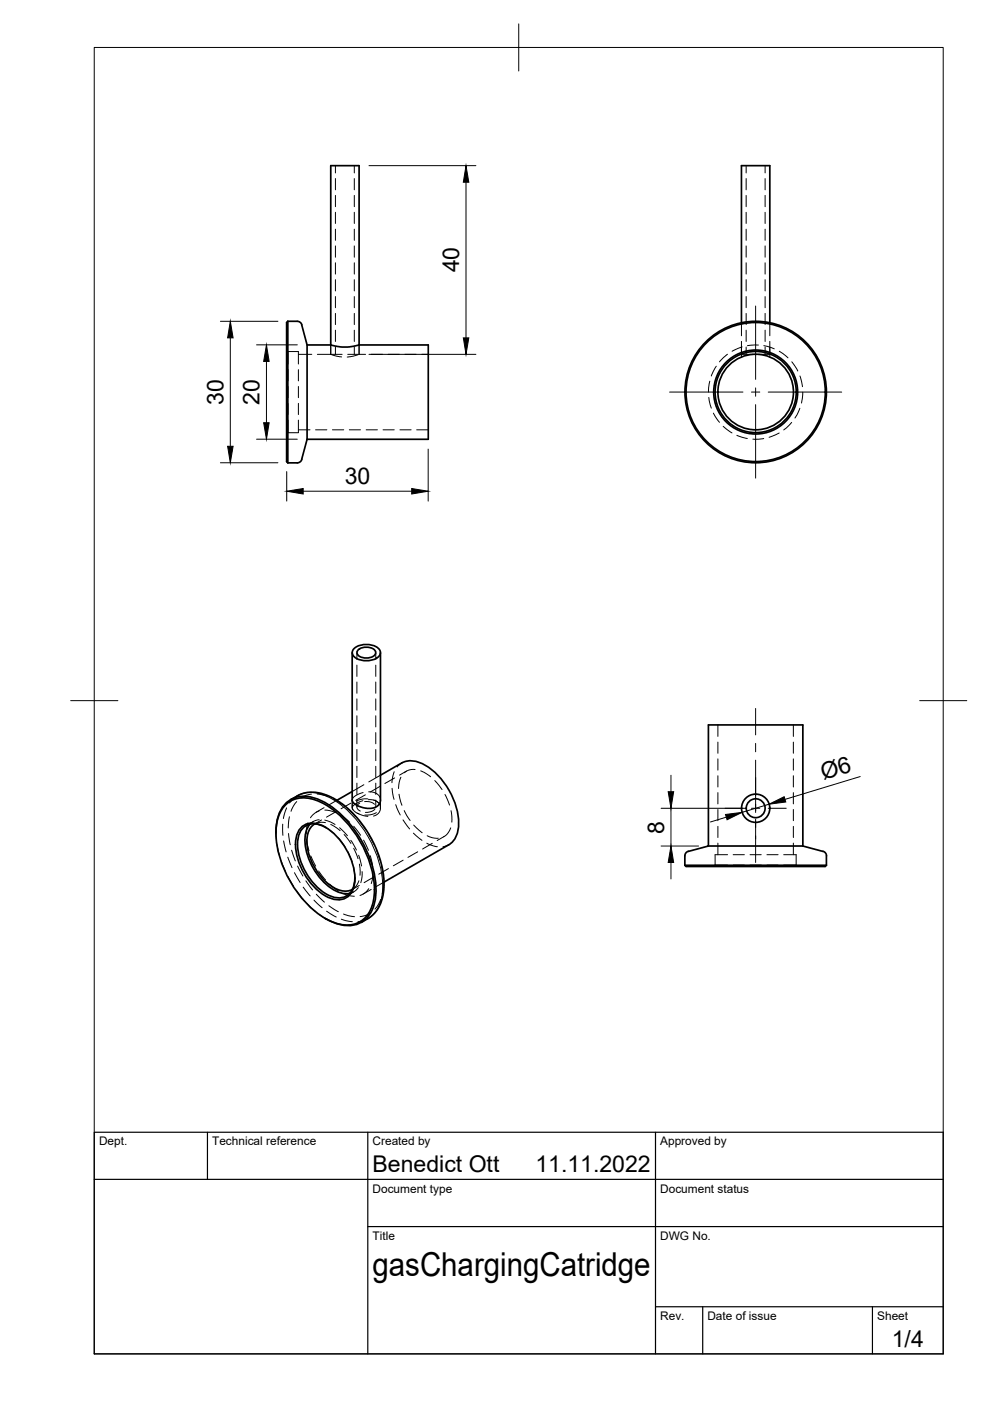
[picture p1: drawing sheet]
<svg xmlns="http://www.w3.org/2000/svg" width="210mm" height="297mm" viewBox="0 0 210 297" stroke-linecap="round" stroke-linejoin="round" font-family="sans-serif">
<!-- layer: Visible -->
<g fill="none" stroke="#000" stroke-width=".36">
<path d="M61 68.1l-.2 .3v29.5l.2 .2M61 68.1v30M61 68.1h2a1.01 1.01 0 0 1 1 .8l1.1 4.2h5M65.1 73.1v20M70.1 73.1l2.4 .5h1.5l2.1-.5M70.1 73.1v-38h6v38M76.1 73.1h14.7v20h-25.7M157.2 68.4v-33.3h6v33.3M65.1 93.1l-1.1 4.3a1.01 1.01 0 0 1-1 .7h-2M74.7 138.4v31.2a3 3 0 0 0 2.5 1.7l1.4 .1 .9-.2 .9-.7 .3-.7v-31.4M75.1 137.5a4.3 4.3 0 0 1 5.2 0 1.22 1.22 0 0 1-.5 2.1 4.4 4.4 0 0 1-4.7-.4 1.13 1.13 0 0 1 0-1.7zM75.9 137.8a2.63 2.63 0 0 1 3.7 .4 1.63 1.63 0 0 1-1.9 1.3 1.63 1.63 0 0 1-2-1.3z"/>
<path d="M58.5 176.5v.1M58.5 176.4a7.9 7.9 0 0 1 2.8-6.7 7.4 7.4 0 0 1 7.8 .6 23.5 23.5 0 0 1 10.6 18.4 7.4 7.4 0 0 1-3.4 7 8.1 8.1 0 0 1-7.4-1M60.4 170.8a6 6 0 0 1 7.2-.9 21.5 21.5 0 0 1 10.4 11.8 15.4 15.4 0 0 1 .7 10.9 5.5 5.5 0 0 1-7.2 3.2 18.1 18.1 0 0 1-9.5-8.2 19.3 19.3 0 0 1-3.2-13.8l.4-1.1zM61.6 169.6l2.2-1.2 1.8-.4 2.3 .2 1.8 .6 2.9 1.7 1.9 1.6 1.7 1.9 2 2.9 1.5 2.9 1 2.9 .6 2.9 .1 3.2-.6 2.6-.9 1.6-1.3 1.4-2 1.2M63.7 175.6a3.6 3.6 0 0 1 4.3-.7 13.3 13.3 0 0 1 7.2 12.4 3.6 3.6 0 0 1-5.3 3.1 13.3 13.3 0 0 1-7.2-12.4l.2-.9zM65.7 174.7a7.3 7.3 0 0 0-.3 7.2 12.6 12.6 0 0 0 6.4 7.3l1.6 .3 .8-.1M66.8 174.7a4.3 4.3 0 0 0-1.7 4.5 12.4 12.4 0 0 0 6.4 9.4 3.7 3.7 0 0 0 3.3 0M69.1 175.4a3.7 3.7 0 0 0-5.4 .8 8.3 8.3 0 0 0 .4 7.2 12.4 12.4 0 0 0 6 6.6 3.4 3.4 0 0 0 5-2.8l.1-1.1M74.7 167.8l-3.3 1.9M80.7 164.4l4.5-2.6a5 5 0 0 1 5 .5 15.3 15.3 0 0 1 7 13.2 4.7 4.7 0 0 1-2 3.6l-13.8 7.9M150.2 179.4h20M170.2 179.4v-25.7h-20v25.7l-4.3 1.1"/>
<path d="M170.2 179.4l4.3 1.1M145.2 183.5l.3 .2h29.5l.2-.2M145.2 183.5h30M145.2 181.5v2M145.9 180.5a1.01 1.01 0 0 0-.7 1M174.5 180.5a1.01 1.01 0 0 1 .7 1M175.2 181.5v2"/>
<circle cx="160.2" cy="83.1" r="8.6"/>
<circle cx="160.2" cy="83.1" r="8"/>
<circle cx="160.2" cy="83.1" r="8.9"/>
<circle cx="160.2" cy="83.1" r="15"/>
<circle cx="160.2" cy="83.1" r="14.8"/>
<circle cx="160.2" cy="171.4" r="3"/>
<circle cx="160.2" cy="171.4" r="2"/>
</g>
<!-- layer: Hidden -->
<g fill="none" stroke="#000" stroke-width=".21">
<path d="M71.1 35.1v1.6M71.1 37.9v2.3M75.1 35.1v1.6M75.1 37.9v2.3M158.2 35.1v1.6M158.2 37.9v2.3M162.2 35.1v1.6M162.2 37.9v2.3M71.1 41.4v2.4M71.1 45v2.4M71.1 48.6v2.4M71.1 52.1v2.4"/>
<path d="M71.1 55.7v2.4M71.1 59.3v2.4M75.1 41.4v2.4M75.1 45v2.4M75.1 48.6v2.4M75.1 52.1v2.4M75.1 55.7v2.4M75.1 59.3v2.4M158.2 41.4v2.4M158.2 45v2.4M158.2 48.6v2.4M158.2 52.1v2.4"/>
<path d="M158.2 55.7v2.4M158.2 59.3v2.4M162.2 41.4v2.4M162.2 45v2.4M162.2 48.6v2.4M162.2 52.1v2.4M162.2 55.7v2.4M162.2 59.3v2.4M60.8 74.2l.3 .3M61.1 78.4v2.4M61.1 74.5v2.7M61.1 74.5h2.2v2.7"/>
<path d="M63.3 78.4v2.4M63.3 75.1h2.8M67.3 75.1h2.8M70.1 75.1l2.3 .6M70.1 75.1h2.4M70.1 73.1v2M71.1 62.9v2.3M71.1 66.4v2.4M71.1 70v2.4M71.1 73.6v1.5M73.7 75.1h2.4M75.1 62.9v2.3"/>
<path d="M75.1 66.4v2.4M75.1 70v2.4M75.1 73.6v1.5M75.9 75.2l-2.3 .5M76.1 73.1v2M76.1 75.1h1.4M78.7 75.1h2.4M82.3 75.1h2.3M85.9 75.1h2.3M89.4 75.1h1.4M151.9 77.6l-1.1 2.1M154.2 75.1l-1.7 1.6"/>
<path d="M157.2 75.1h2.4M157.2 68.4v2.8M157.2 72.4v3.3M157.4 73.6l-2.2 .9M158.2 62.9v2.3M158.2 66.4v2.4M158.2 70v2.4M158.2 73.6v1.5M160.8 73.2l-2.3 .1M160.8 75.1h2.4M161.9 73.3l2.3 .7M162.2 62.9v2.3"/>
<path d="M162.2 66.4v2.4M162.2 70v2.4M162.2 73.6v1.5M163.2 68.4v2.8M163.2 72.4v3.3M165.2 74.5l1.9 1.4M167.9 76.7l1.2 2M169.6 79.7l.5 2.3M61.1 89.1v2.6M61.1 85.5v2.4M61.1 81.9v2.4M61.1 91.7l-.3 .3"/>
<path d="M63.3 81.9v2.4M63.3 85.5v2.4M63.3 89.1v2.6h-2.2M63.3 91.1h2.4M66.9 91.1h2.4M70.5 91.1h2.4M74.1 91.1h2.3M77.6 91.1h2.4M81.2 91.1h2.4M84.8 91.1h2.4M88.3 91.1h2.5M150.3 84.3l.5 2.2"/>
<path d="M150.5 80.8l-.3 2.3M151.3 87.6l1.2 1.9M153.3 90.4l1.9 1.4M156.2 92.3l2.3 .7M161.9 93l-2.3 .1M165.2 91.8l-2.1 .9M167.9 89.6l-1.7 1.6M169.6 86.6l-1 2M170.2 83.1l-.3 2.4M75.7 138.4v1.4M79.7 138.4v1.4M75.7 141v2.4"/>
<path d="M75.7 144.6v2.4M75.7 148.2v2.4M75.7 151.8v2.3M75.7 155.3v2.4M75.7 158.9v2.4M79.7 141v2.4M79.7 144.6v2.4M79.7 148.2v2.4M79.7 151.8v2.3M79.7 155.3v2.4M79.7 158.9v2.4M152.2 153.7v2.4"/>
<path d="M152.2 157.3v2.4M168.2 153.7v2.4M168.2 157.3v2.4M58.5 176.5l.1 1.4M58.7 179.1l.6 2.3M65 178l.5 2.3M65.3 174.4l-.3 1-.1 1.4M66.4 174.2l-1.5 .9M67.7 173.8h-.3a2.82 2.82 0 0 0-1.7 1M67.7 171.9l-1 .5-.9 1M68.2 173.8l-1.5 .9 .9-.3h1.4M68.7 171.2l-1.7 1"/>
<path d="M68.9 173.9l1.3 .4 .8 .5M68.9 171.8l1.1 .1 1.2 .4M69 175.4l.2 .1M69.1 175.5l1.8 1.3M70.1 174.8l2 1.3M71.3 172.1l-2.1 1.2M71.4 169.7l-1.7 1M71.7 177.6l1.5 1.9M72 175.5l1.7 1.7M72.3 172.9l1.8 1.4M73 176.9l1.4 1.9M74.4 178.2l1.2 2"/>
<path d="M74.4 170.3l-2.1 1.2M74.7 170.8a1.55 1.55 0 0 0 1.4 1.8M75 179.9l.9 2.2M75 175.2l1.5 1.9M75.7 162.5v2.4M75.7 166v2.4M75.7 169.6v1.5M75.7 172.4l1.4 .5 .9 .2M76.3 170.3a.88 .88 0 0 0-.6 .9 .88 .88 0 0 0 .7 .8M76.9 169.8l-1.4 .6a.92 .92 0 0 0-.7 1.3M77 168l-1.3 .5-.9 .7-.1 .3v1.8M77.1 178.1l1 2.2"/>
<path d="M77.2 166.4l-2.5 1.4M77.3 170h1.1l1 .5M77.5 168.5l-2.1 1.2M78 169.4h-1.2l-1.2 .5M78.1 169.6a2.62 2.62 0 0 1 2.2 .7M78.2 167.9l.9 .1a1.8 1.8 0 0 1 1.6 1.6v1.7M79.2 169.6a1.52 1.52 0 0 1 1.4 1.8M79.5 171.5a2.45 2.45 0 0 1-2 .7M79.7 162.5v2.4M79.7 166v2.4M79.7 169.6v1.5M79.8 172.3l-1.3 .4-1.1 .1"/>
<path d="M80.6 166.7l-2.1 1.2M80.7 171.4a1.78 1.78 0 0 1-1.5 1.6M80.7 164.4l-2.5 1.4M83.1 167.1l.4 2.4M83.6 163.6l-.5 2.4M83.7 164.9l-2.1 1.2M83.9 170.6l1 2.2M84.6 168.4l.6 2.3M85 164.8l-.4 1.1-.1 1.3M85.2 161.8l-1 .8M85.4 173.8l1.4 2M85.7 171.9l1.3 2.1"/>
<path d="M86.2 163.5l-1.5 .8M87.7 176.6l1.8 1.6M87.7 174.9l1.8 1.7M88 163.2l-.3-.1a2.8 2.8 0 0 0-2 .7M89.2 163.4l2.1 1.3M90.5 178.8l2.2 .7M90.6 177.2l1 .4 1.3 .1M91.7 178.8l-2.1 1.2M92.2 165.5l1.5 1.9M94.1 177.4l-1.4 .8M94.3 168.5l1 2.2M95.2 179.1l-1.3 .4"/>
<path d="M95.6 175.5l-.2 .5a2.82 2.82 0 0 1-1.3 1.4M95.6 171.9l.2 2.4M152.2 160.9v2.4M152.2 164.5v2.4M152.2 168v2.4M152.2 171.6v2.4M152.2 175.2v2.4M152.2 178.8v2.4M168.2 160.9v2.4M168.2 164.5v2.4M168.2 168v2.4M168.2 171.6v2.4"/>
<path d="M168.2 175.2v2.4M168.2 178.8v2.4M59.6 182.5l.9 2.3M61 185.8l1.2 2.1M62.9 188.9l1.4 1.9M65.2 191.7l1.7 1.6M65.9 181.5l1 2.1M67.6 184.7l1.4 1.9M67.8 194l1.3 .8M69.9 187.4l1.9 1.5M72.8 189.5l1 .3 1.3 .2M73.7 180.6l1 2.2"/>
<path d="M75 183.9l.2 2.3M75 189.1l-1.6 .9M75.2 186v.3M76 188.2l-.2 .2a2.84 2.84 0 0 1-1.7 1M76 181.3l.7 2.3M76.1 186.7l-.7 1.2-.7 .7M76.2 187.7l-1.5 .9M76.2 183.2l.1 2.4M76.8 184.8v1l-.3 1.3M78.2 188.4l-.7 .8-1.2 .7M78.5 181.4l.5 2.4M78.7 188.6l-1.7 1"/>
<path d="M79.1 185l-.4 2.3M79.3 185.9l-2.1 1.2M81.4 187l-1.7 1M82.4 184.2l-2.1 1.1M85.5 182.4l-2.1 1.2M88.6 180.6l-2.1 1.2M151.6 183.4h2.7M151.6 183.4l-.3 .3M154.3 181.2h-2.7v2.2M155.4 183.4h2.4M155.4 181.2h2.4M159 183.4h2.4"/>
<path d="M159 181.2h2.4M162.6 183.4h2.4M162.6 181.2h2.4M166.2 183.4h2.6M166.2 181.2h2.6v2.2M168.8 183.4l.3 .3"/>
</g>
<!-- layer: Hidden Narrow -->
<g fill="none" stroke="#000" stroke-width=".21">
<path d="M59.9 174.7l.1 2.4M60.1 178.3l.6 2.3M60.8 171.3l-.7 2.3M61.2 176.7l.3 2.4M61.4 173.2l-.3 2.3M62.9 170l-.7 1-.5 1M63 168.7l-1 .8-.6 .8M66 168.4l-.9 .2-1.3 .6M67.2 168.3l2.4 .6M70.7 169.4l2 1.3M73.6 171.4l1.7 1.7M76.1 174l1.4 1.9"/>
<path d="M78.2 177l1.1 2.1M61 181.7l.9 2.3M61.8 180.3l.8 2.2M62.4 185l1.2 2.1M63.1 183.6l1.1 2.1M64.3 188.1l1.5 1.9M64.9 186.8l1.4 1.9M66.6 190.8l1.7 1.7M67.1 189.6l1.7 1.7M69.2 193.2l2.1 1.2M69.7 192l2 1.3M72.4 194.9l2.3 .5"/>
<path d="M72.8 193.8l2.4 .6M78 194.8l-1.2 .4-.9 .2M78.6 193.5l-.7 .4-1.6 .4M79.8 180.2l.8 2.2M80.7 190.7l-.5 1-.7 1.1M80.9 183.6l.3 2.4M81.3 187.2l-.3 2.4"/>
</g>
<!-- layer: Visible Narrow -->
<path d="M63 168.7a6.9 6.9 0 0 1 6.4 .2 23 23 0 0 1 11.5 16.2 11.1 11.1 0 0 1-1.3 8.3l-1.6 1.3" fill="none" stroke="#000" stroke-width=".21"/>
<!-- layer: BORDER -->
<path d="M20 10.1h180v276.9h-180zM110 5.1v10M15 148.6h10M195 148.6h10" fill="none" stroke="#000" stroke-width=".21"/>
<!-- layer: TITLEBLOCK -->
<path d="M20 240.1h180v46.9h-180zM20 250h180M44 240.1v9.9M78 240.1v46.9M139 240.1v46.9M78 260.1h122M139 277.1h61M149 277.1v9.9M185 277.1v9.9" fill="none" stroke="#000" stroke-width=".25"/>
<!-- layer: Smart Centers -->
<g fill="none" stroke="#000" stroke-width=".21">
<path d="M160.2 64.9v15.5M142 83.1h15.5M159.3 83.1h1.8M160.2 82.2v1.8M160.2 85.8v15.6M162.9 83.1h15.6M160.2 150.2v5.6M160.2 157.6v1.8M153.7 171.4h3.8M159.3 171.4h1.8M160.2 161.2v11.1M160.2 173.7v9.2"/>
<path d="M162.9 171.4h3.8"/>
</g>
<!-- layer: FD_Dimensions -->
<g fill="none" stroke="#000" stroke-width=".21">
<path d="M78.2 35.1h22.7M98.8 38.6v33M46.7 68.1h12.2M48.8 71.6v23M54.4 73.1h8.6M56.5 76.6v13M78.2 75.1h22.7M46.7 98.1h12.2M54.4 93.1h8.6M60.8 100v6.2M90.8 95.2v11M64.3 104.1h23"/>
<path d="M140.2 171.4h17.9M140.2 179.4h7.9M142.3 164.4v3.5M142.3 171.4v8M154 173.3l-3.4 1M163.1 170.5l-5.8 1.7M182.4 164.6l-16 4.9M142.3 182.9v3.5"/>
</g>
<path d="M98.8 35.1l.6 3.5h-1.2zM48.8 68.1l.6 3.5h-1.1zM56.5 73.1l.6 3.5h-1.2zM98.2 71.6h1.2l-.6 3.5zM48.3 94.6h1.1l-.6 3.5zM55.9 89.6h1.2l-.6 3.5zM60.8 104.1l3.5-.5v1.1zM87.3 103.6l3.5 .5-3.5 .6zM141.7 167.9h1.1l-.5 3.5zM153.8 172.7l3.5-.5-3.1 1.6zM163.1 170.5l3.2-1.6 .3 1.1zM142.3 179.4l.5 3.5h-1.1z" fill="#000" stroke="#000" stroke-width=".21"/>
<text font-size="7" x="79" y="270.6">gasChargingCatridge</text>
<g font-size="4.9">
<text x="97.3" y="57.7" transform="rotate(-90 97.3 57.7)">40</text>
<text x="47.4" y="85.8" transform="rotate(-90 47.4 85.8)">30</text>
<text x="55" y="85.8" transform="rotate(-90 55 85.8)">20</text>
<text x="73.1" y="102.7">30</text>
<text x="174.6" y="165.4" transform="rotate(-17 174.6 165.4)">Ø6</text>
<text x="140.8" y="176.7" transform="rotate(-90 140.8 176.7)">8</text>
<text x="79" y="248.5">Benedict Ott</text>
<text x="113.5" y="248.5">11.11.2022</text>
<text x="189.1" y="285.7">1/4</text>
</g>
<g font-size="2.5">
<text x="21" y="242.9">Dept.</text>
<text x="45" y="242.9">Technical reference</text>
<text x="79" y="242.9">Created by</text>
<text x="140" y="242.9">Approved by</text>
<text x="79" y="252.8">Document type</text>
<text x="140" y="252.8">Document status</text>
<text x="79" y="262.9">Title</text>
<text x="140" y="262.9">DWG No.</text>
<text x="140" y="279.9">Rev.</text>
<text x="150" y="279.9">Date of issue</text>
<text x="186" y="279.9">Sheet</text>
</g>
</svg>
